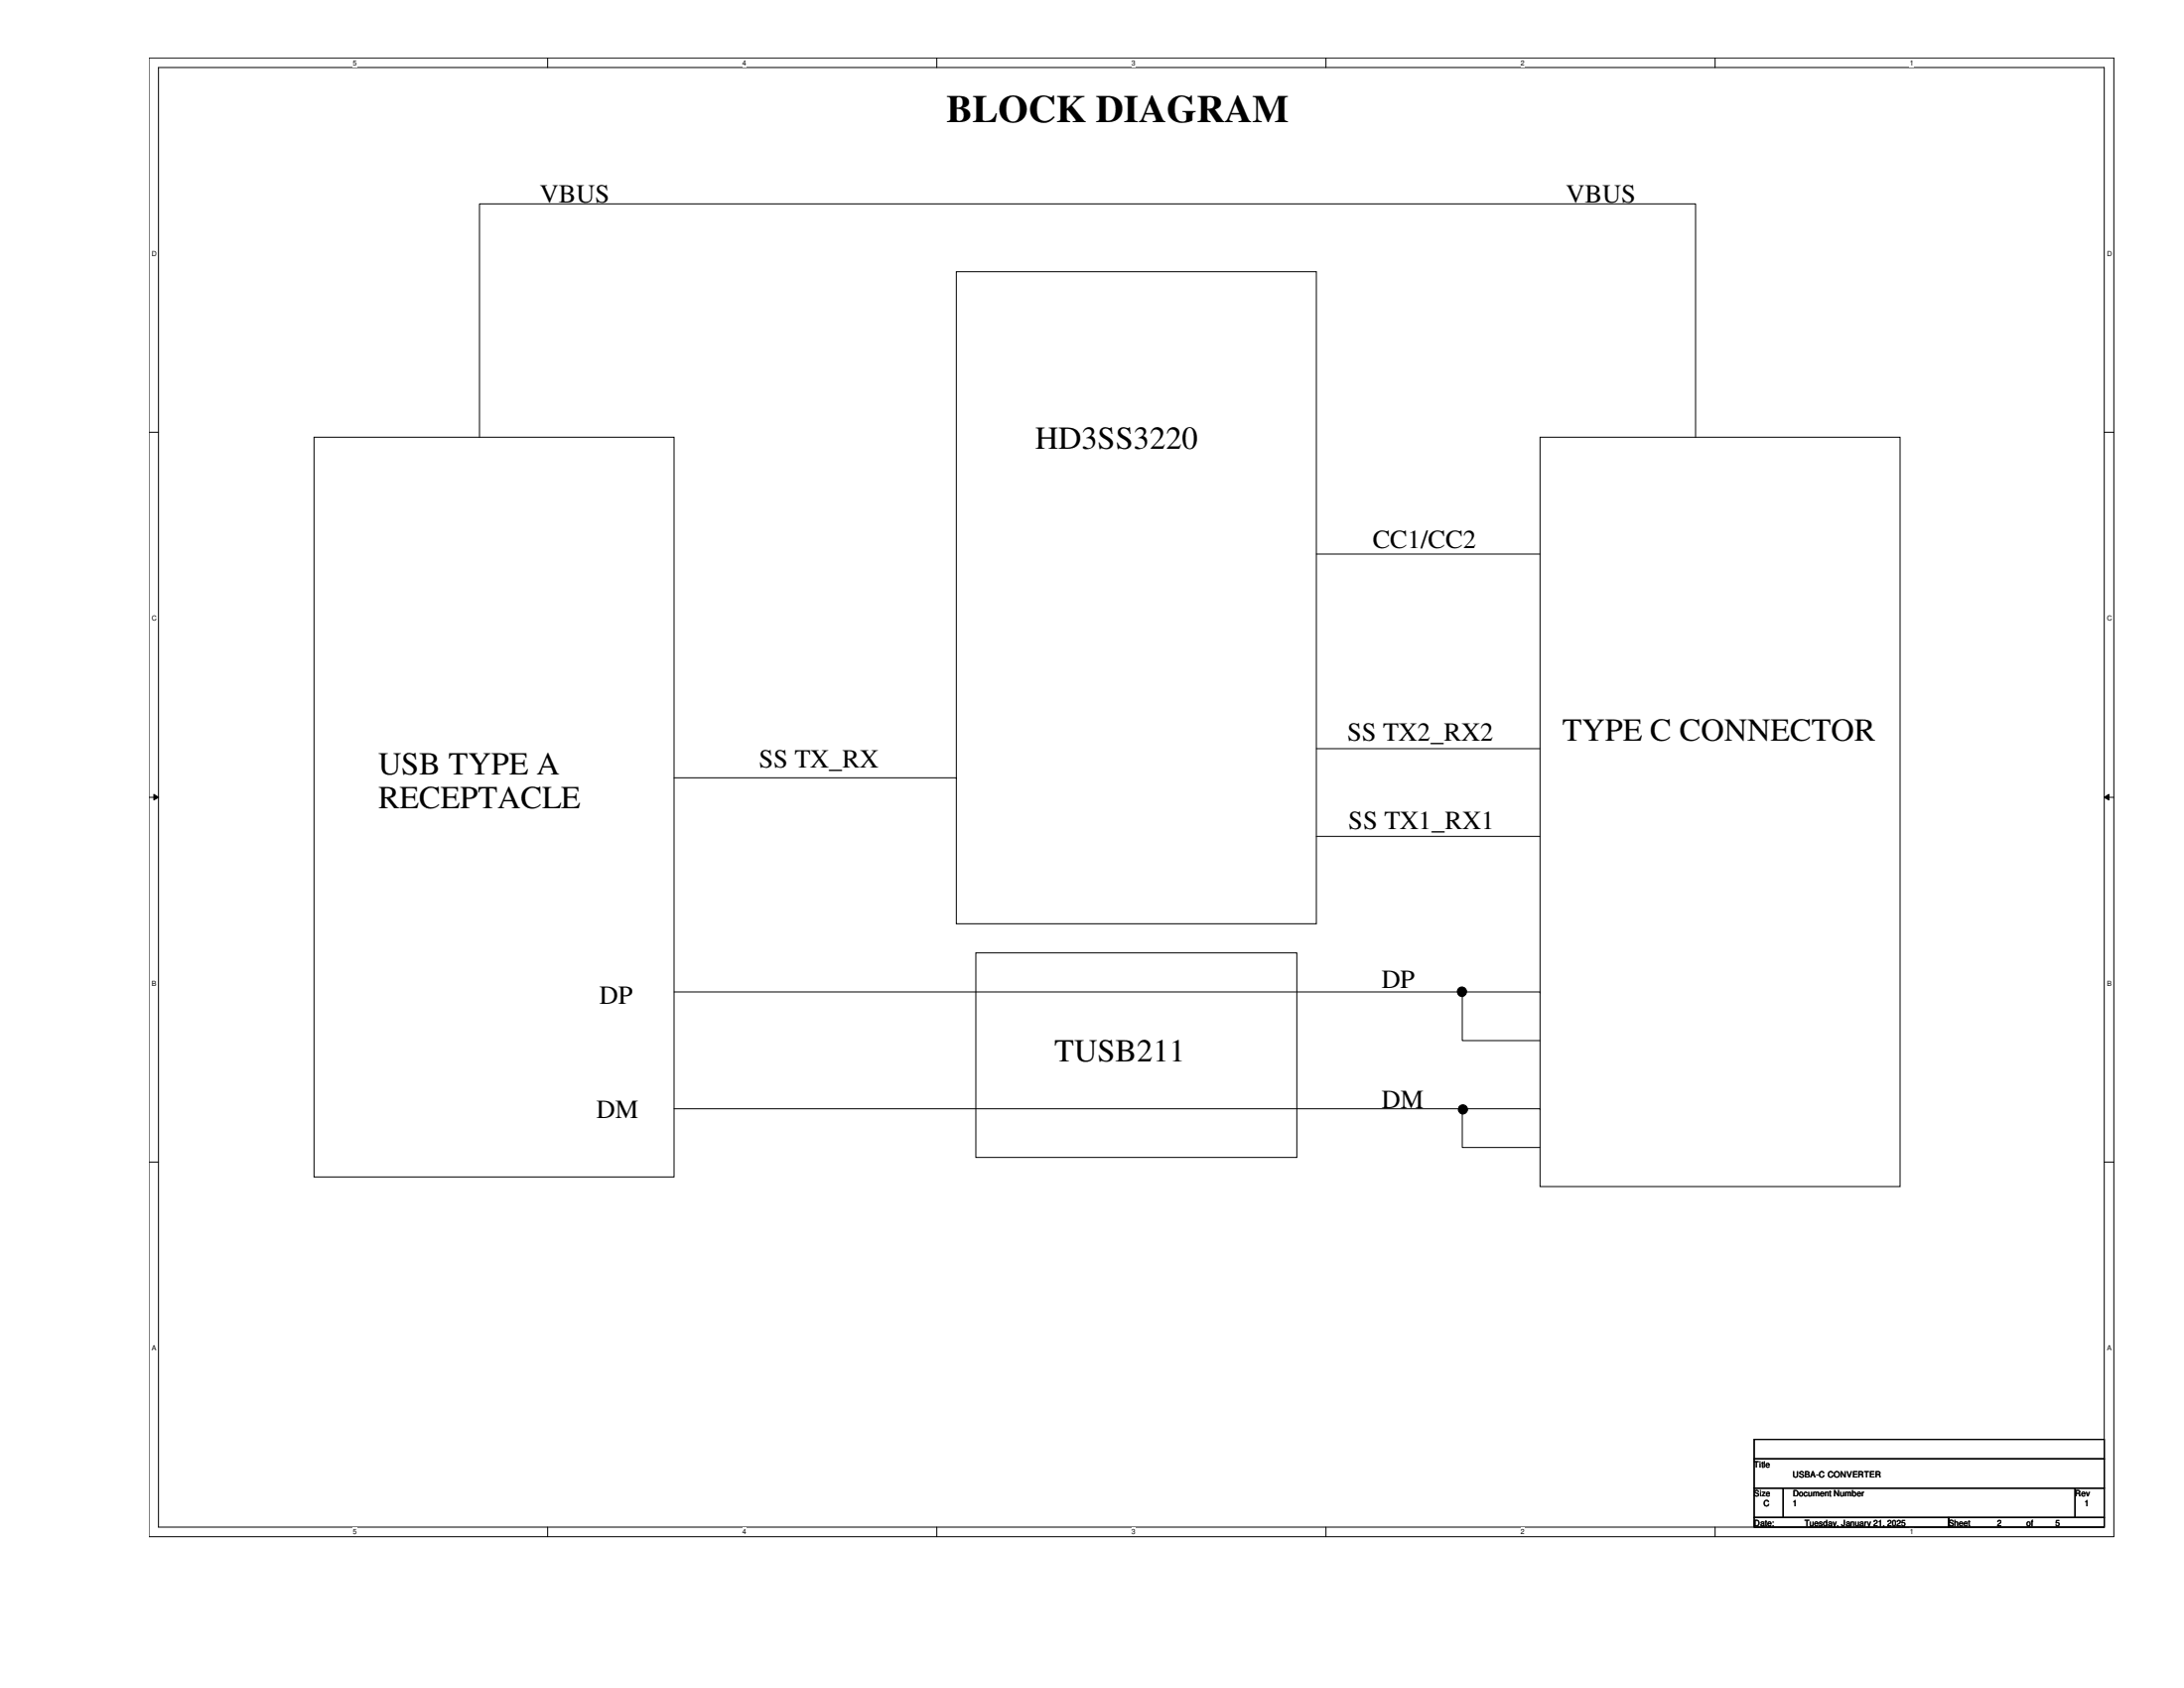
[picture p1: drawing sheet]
<svg xmlns="http://www.w3.org/2000/svg" width="279mm" height="216mm" viewBox="0 0 279 216" stroke-linecap="round" stroke-linejoin="round" font-family="sans-serif">
<path d="M19.1 7.4h251.3v189.2h-251.3zM20.3 8.6h248.9v186.7h-248.9z" fill="none" stroke="#000" stroke-width=".13"/>
<g fill="#fff">
<path d="M45.2 7.5h.5v1.1h-.5z"/>
<path d="M45.2 195.5h.5v1h-.5z"/>
</g>
<path d="M70.1 7.4v1.2M70.1 195.3v1.3" fill="none" stroke="#000" stroke-width=".13"/>
<g fill="#fff">
<path d="M95 7.5h.5v1.1h-.5z"/>
<path d="M95 195.5h.5v1h-.5z"/>
</g>
<path d="M119.8 7.4v1.2M119.8 195.3v1.3" fill="none" stroke="#000" stroke-width=".13"/>
<g fill="#fff">
<path d="M144.7 7.5h.5v1.1h-.5z"/>
<path d="M144.7 195.5h.5v1h-.5z"/>
</g>
<path d="M169.6 7.4v1.2M169.6 195.3v1.3" fill="none" stroke="#000" stroke-width=".13"/>
<g fill="#fff">
<path d="M194.5 7.5h.5v1.1h-.5z"/>
<path d="M194.5 195.5h.5v1h-.5z"/>
</g>
<path d="M219.4 7.4v1.2M219.4 195.3v1.3" fill="none" stroke="#000" stroke-width=".13"/>
<g fill="#fff">
<path d="M244.3 7.5h.5v1.1h-.5z"/>
<path d="M244.3 195.5h.5v1h-.5z"/>
<path d="M19.4 32h.6v1h-.6z"/>
<path d="M269.5 32h.7v1h-.7z"/>
<path d="M19.4 78.6h.6v1h-.6z"/>
<path d="M269.5 78.6h.7v1h-.7z"/>
</g>
<path d="M19.1 55.3h1.2M269.2 55.3h1.2" fill="none" stroke="#000" stroke-width=".13"/>
<g fill="#fff">
<path d="M19.4 125.3h.6v1h-.6z"/>
<path d="M269.5 125.3h.6v1h-.6z"/>
</g>
<path d="M19.1 102h1.2M19.7 101.6l.6 .4-.6 .3zM269.2 102l.6-.4v.7zM269.2 102h1.2" fill="none" stroke="#000" stroke-width=".13"/>
<path d="M19.7 101.6l.6 .4-.6 .3zM269.2 102l.6-.4v.7z" fill="#000"/>
<g fill="#fff">
<path d="M19.4 172h.5v1h-.5z"/>
<path d="M269.5 172h.6v1h-.6z"/>
</g>
<g fill="none" stroke="#000" stroke-width=".13">
<path d="M122.3 34.8h46.1v83.4h-46.1zM40.2 55.9h46v94.6h-46zM61.3 55.9v-29.8h155.6v29.8M197 55.9h46.1v95.9h-46.1zM168.4 70.9h28.6M86.2 99.5h36.1M122.3 99.5h.1M168.4 95.8h28.6M168.4 107h28.6M86.2 126.9h110.8M124.8 121.9h41.1v26.1h-41.1zM187.1 126.9v6.2h9.9"/>
<path d="M197 126.9h.1M19.1 148.6h1.2M86.2 141.8h110.8M187.1 141.8v5h9.9M197 141.8h.1M269.2 148.6h1.2M224.4 184.1h44.8v2.5h-44.8zM224.4 186.6h44.8v3.7h-44.8zM224.4 190.3h3.7v3.8h-3.7zM224.4 194.1h24.9v1.2h-24.9zM228.1 190.3h37.4v3.8h-37.4zM249.3 194.1h19.9v1.2h-19.9z"/>
<path d="M265.5 190.3h3.7v3.8h-3.7z"/>
<circle cx="187" cy="126.8" r=".6"/>
<circle cx="187.2" cy="141.9" r=".59"/>
</g>
<g fill="#000">
<circle cx="187" cy="126.8" r=".6"/>
<circle cx="187.2" cy="141.9" r=".59"/>
</g>
<text font-size="5" x="121.1" y="15.7">BLOCK DIAGRAM</text>
<g font-size="4.1">
<text x="132.4" y="57.4">HD3SS3220</text>
<text x="199.9" y="94.7">TYPE C CONNECTOR</text>
<text x="48.4" y="99.1">USB TYPE A</text>
<text x="48.4" y="103.3">RECEPTACLE</text>
<text x="134.9" y="135.8">TUSB211</text>
</g>
<g font-size="3.3">
<text x="69" y="25.9">VBUS</text>
<text x="200.4" y="25.9">VBUS</text>
<text x="175.6" y="70.1">CC1/CC2</text>
<text x="172.4" y="94.8">SS TX2_RX2</text>
<text x="97.1" y="98.1">SS TX_RX</text>
<text x="172.5" y="106">SS TX1_RX1</text>
<text x="76.7" y="128.4">DP</text>
<text x="176.7" y="126.4">DP</text>
<text x="76.3" y="143">DM</text>
<text x="176.7" y="141.7">DM</text>
</g>
<g font-size="1.1">
<text x="224.4" y="187.7">Title</text>
<text x="224.4" y="191.4">Size</text>
<text x="229.4" y="188.9">USBA-C CONVERTER</text>
<text x="229.4" y="191.4">Document Number</text>
<text x="265.5" y="191.4">Rev</text>
<text x="224.4" y="195.2">Date:</text>
<text x="225.6" y="192.7">C</text>
<text x="229.4" y="192.7">1</text>
<text x="230.8" y="195.2">Tuesday, January 21, 2025</text>
<text x="249.3" y="195.2">Sheet</text>
<text x="255.5" y="195.2">2</text>
<text x="259.2" y="195.2">of</text>
<text x="263" y="195.2">5</text>
<text x="266.7" y="192.7">1</text>
</g>
<g font-size=".9">
<text x="45.2" y="8.3">5</text>
<text x="95" y="8.3">4</text>
<text x="144.7" y="8.3">3</text>
<text x="194.5" y="8.3">2</text>
<text x="244.3" y="8.3">1</text>
<text x="19.4" y="32.8">D</text>
<text x="269.5" y="32.8">D</text>
<text x="19.4" y="79.4">C</text>
<text x="269.5" y="79.4">C</text>
<text x="19.4" y="126.1">B</text>
<text x="269.5" y="126.1">B</text>
<text x="19.4" y="172.8">A</text>
<text x="269.5" y="172.8">A</text>
<text x="45.2" y="196.3">5</text>
<text x="95" y="196.3">4</text>
<text x="144.7" y="196.3">3</text>
<text x="194.5" y="196.3">2</text>
<text x="244.3" y="196.3">1</text>
</g>
</svg>
